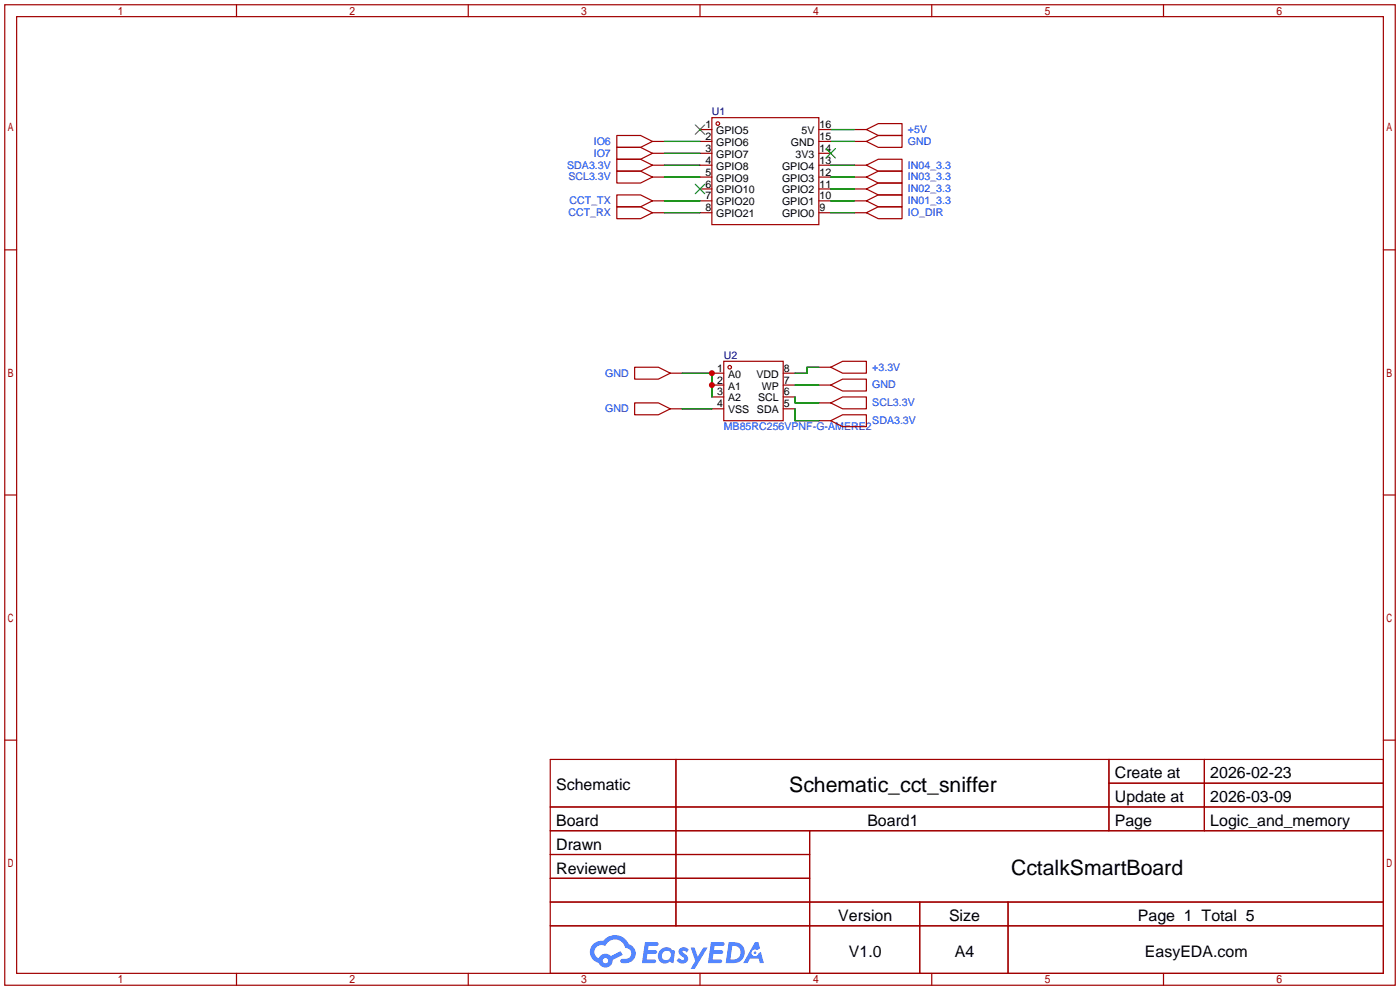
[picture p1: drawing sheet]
<svg xmlns="http://www.w3.org/2000/svg" width="299mm" height="212mm" viewBox="0 0 299 212" stroke-linecap="round" stroke-linejoin="round" font-family="sans-serif">
<g fill="none" stroke="#a10000" stroke-width=".25">
<path d="M1 1h297.2v209.6h-297.2zM3.6 3.6h292.1v204.4h-292.1zM50.5 1v2.6M100.1 1v2.6M149.6 1v2.6M199.1 1v2.6M248.7 1v2.6M1 53.4h2.6M295.7 53.4h2.5M1 105.8h2.6M295.7 105.8h2.5M1 158.2h2.6"/>
<path d="M295.7 158.2h2.5M117.6 162.3h178.1v45.7h-178.1zM117.6 172.5h178.1M117.6 177.5h178.1M144.5 162.3v35.6M173 177.5v30.5M237 162.3v15.2M237 167.4h58.7M257.4 162.3v15.2M117.6 182.6h55.4M117.6 192.8h178.1M117.6 187.7h55.4"/>
<path d="M117.6 197.9h178.1M196.6 192.8v15.2M215.4 192.8v15.2M50.5 208v2.6M100.1 208v2.6M149.6 208v2.6M199.1 208v2.6M248.7 208v2.6"/>
</g>
<g fill="#5487ff">
<path d="M145.3 202.7a1.3 1.3 0 0 1 1.9 .3l-.4 .6a.54 .54 0 0 0-.9-.2l.1 .2a1.34 1.34 0 0 1 .9 1.8 1.47 1.47 0 0 1-2.3-.1l.5-.6 .8 .5a.31 .31 0 0 0 .4-.3 .31 .31 0 0 0-.3-.4 1.12 1.12 0 0 1-.7-1.8z"/>
<path d="M147.6 202.5h.9l.6 2 1.2-2h.9l-2.7 4.6h-.9l1-1.7z"/>
<path d="M137.8 201.4h1.7a1.31 1.31 0 0 1 1.2 .2 .4 .4 0 0 1-.3 .5l-1.8 .1-.1 .9h1.6a.4 .4 0 0 1 .4 .4 .4 .4 0 0 1-.5 .4h-1.6l-.2 1.2h1.4a.46 .46 0 0 1 .5 0 .46 .46 0 0 1 .1 .5l-.4 .2h-2.6z"/>
<path d="M151.9 201.4h1.7a1.32 1.32 0 0 1 1.2 .2 .39 .39 0 0 1-.3 .5l-1.8 .1-.1 .9h1.6a.4 .4 0 0 1 .4 .4 .4 .4 0 0 1-.4 .4h-1.7l-.2 1.2h1.4a.46 .46 0 0 1 .5 0 .46 .46 0 0 1 .1 .5l-.4 .2h-2.6z"/>
<path d="M161.3 201.4h.8l.3 1.3-.6 .4a.75 .75 0 0 0-1.1 .3 .75 .75 0 0 0 .5 1 .75 .75 0 0 0 .9-.7l.5-.2 .6 2.3h-.8l-.3-.9h-1.8l-.5 .9h-1z"/>
<path d="M155.7 201.4l-.6 4.4h1.5a2.27 2.27 0 0 0 2.6-2.2 2.27 2.27 0 0 0-2.7-2.2zM156.5 202.1a1.5 1.5 0 0 1 1.8 1.6 1.5 1.5 0 0 1-1.9 1.4h-.3z"/>
<path d="M141.2 203a1.6 1.6 0 0 0-.3 2.3 1.6 1.6 0 0 0 2.3 .2l.7 .3 .3-2.4-.1-.3-.5-.1a1.58 1.58 0 0 0-2.4 0zM141.8 203.5a.98 .98 0 0 1 1.6 .4 .98 .98 0 0 1-1.1 1.3 .94 .94 0 0 1-.9-.7 .94 .94 0 0 1 .4-1z"/>
<path d="M126.8 201.8a2.37 2.37 0 0 0 1.1 4 1.54 1.54 0 0 0 1.8 1 1.54 1.54 0 0 0 1.2-1.6l2.2-1.1-.5-.8-2 1a1.57 1.57 0 0 0-2.7 .5 1.5 1.5 0 0 1-.7-2.1 1.5 1.5 0 0 1 2.2-.5 2.23 2.23 0 0 1 2.3-1.4 2.23 2.23 0 0 1 2 1.8 1.16 1.16 0 0 1 1.2 1.1 1.16 1.16 0 0 1-1.1 1.2h-.7a.47 .47 0 0 0-.5 .4 .47 .47 0 0 0 .4 .5 2.17 2.17 0 0 0 2.5-.9 2.17 2.17 0 0 0-.3-2.7l-.8-.4a3.2 3.2 0 0 0-5.5-.7l-1.1 .1zM128.8 205.3a.6 .6 0 0 1 1.2 0 .6 .6 0 0 1-1.2 0z"/>
<circle cx="161.4" cy="203.6" r=".28"/>
</g>
<g fill="none" stroke="#a10000" stroke-width=".25">
<path d="M131.8 36.6h5.1l2.5 1.2-2.5 1.3h-5.1zM131.8 34h5.1l2.5 1.3-2.5 1.3h-5.1zM131.8 31.5h5.1l2.5 1.3-2.5 1.2h-5.1zM131.8 29h5.1l2.5 1.2-2.5 1.3h-5.1zM139.4 37.8h2.6M139.4 35.3h2.6M139.4 30.2h2.6M139.4 32.8h2.6M149.6 37.8h2.5M149.6 35.3h2.5M149.6 27.7h2.5M149.6 30.2h2.5"/>
<path d="M149.6 32.8h2.5M152.1 25.1h22.9v22.9h-22.9zM175 37.8h2.5M175 35.3h2.5M175 27.7h2.5M175 30.2h2.5M175 32.8h2.5M182.6 37.8h2.6M182.6 35.3h2.6M182.6 27.7h2.6M182.6 30.2h2.6M185.2 27.7l2.5-1.3h5.1v2.6h-5.1z"/>
<path d="M185.2 30.2l2.5-1.2h5.1v2.5h-5.1zM185.2 37.8l2.5-1.2h5.1v2.5h-5.1zM185.2 35.3l2.5-1.3h5.1v2.6h-5.1zM131.8 44.2h5.1l2.5 1.3-2.5 1.2h-5.1zM131.8 41.7h5.1l2.5 1.2-2.5 1.3h-5.1zM139.4 42.9h2.6M139.4 45.5h2.6M149.6 42.9h2.5M149.6 40.4h2.5M149.6 45.5h2.5M175 42.9h2.5M175 40.4h2.5"/>
<path d="M175 45.5h2.5M182.6 42.9h2.6M182.6 40.4h2.6M182.6 45.5h2.6M185.2 42.9l2.5-1.2h5.1v2.5h-5.1zM185.2 40.4l2.5-1.3h5.1v2.6h-5.1zM185.2 45.5l2.5-1.3h5.1v2.5h-5.1zM135.6 78.5h5.1l2.6 1.3-2.6 1.2h-5.1zM143.3 79.8h2.5M152.1 79.8h2.6M154.7 77.2h12.7v12.7h-12.7zM167.4 79.8h2.5"/>
<path d="M175 78.5h2.5M177.5 78.5l2.6-1.3h5.1v2.6h-5.1zM135.6 86.1h5.1l2.6 1.3-2.6 1.2h-5.1zM143.3 87.4h2.5M152.1 82.3h2.6M152.1 84.8h2.6M152.1 87.4h2.6M167.4 82.3h2.5M167.4 84.8h2.5M167.4 87.4h2.5M175 82.3h2.5M175 86.1h2.5"/>
<path d="M175 89.9h2.5M177.5 86.1l2.6-1.3h5.1v2.6h-5.1zM177.5 89.9l2.6-1.3h5.1v2.6h-5.1zM177.5 82.3l2.6-1.3h5.1v2.6h-5.1z"/>
<circle cx="153.4" cy="26.4" r=".38"/>
<circle cx="156" cy="78.5" r=".38"/>
</g>
<g fill="none" stroke="#008700" stroke-width=".25">
<path d="M142 35.3h7.6M142 37.8h7.6M142 30.2h7.6M142 32.8h7.6M177.5 35.3h5.1M177.5 37.8h5.1M177.5 30.2h5.1M177.5 27.7h5.1M142 45.5h7.6M142 42.9h7.6M177.5 45.5h5.1M177.5 42.9h5.1"/>
<path d="M177.5 40.4h5.1M145.8 79.8h6.3v5M175 78.5h-2.5v1.3h-2.6M145.8 87.4h6.3M169.9 87.4v2.5h5.1M169.9 84.8v1.3h5.1M169.9 82.3h5.1"/>
</g>
<path d="M148.6 26.7l2 2M148.6 39.4l2 2M150.6 26.7l-2 2M150.6 39.4l-2 2M176.5 31.8l2.1 2M178.6 31.8l-2.1 2" fill="none" stroke="#3c3" stroke-width=".25"/>
<g fill="#c00">
<circle cx="152.1" cy="79.8" r=".63"/>
<circle cx="152.1" cy="82.3" r=".63"/>
</g>
<g font-size="4.5">
<text x="168.7" y="169.2">Schematic_cct_sniffer</text>
<text x="216.1" y="187">CctalkSmartBoard</text>
</g>
<g font-size="3.4">
<text x="238.3" y="166.4">Create at</text>
<text x="258.7" y="166.4">2026-02-23</text>
<text x="118.9" y="168.9">Schematic</text>
<text x="238.3" y="171.4">Update at</text>
<text x="258.7" y="171.4">2026-03-09</text>
<text x="118.9" y="176.5">Board</text>
<text x="185.4" y="176.5">Board1</text>
<text x="238.3" y="176.5">Page</text>
<text x="258.7" y="176.5">Logic_and_memory</text>
<text x="118.9" y="181.6">Drawn</text>
<text x="118.9" y="186.7">Reviewed</text>
<text x="179.2" y="196.8">Version</text>
<text x="202.8" y="196.8">Size</text>
<text x="243.2" y="196.8">Page 1 Total 5</text>
<text x="181.4" y="204.5">V1.0</text>
<text x="204.1" y="204.5">A4</text>
<text x="244.7" y="204.5">EasyEDA.com</text>
</g>
<g font-size="2.3">
<text x="150.8" y="27.4">1</text>
<text x="150.8" y="29.9">2</text>
<text x="153.1" y="28.6">GPIO5</text>
<text x="171.3" y="28.6">5V</text>
<text x="175.1" y="29.9">15</text>
<text x="175.1" y="27.4">16</text>
<text x="150.8" y="32.5">3</text>
<text x="150.8" y="35">4</text>
<text x="153.1" y="31.2">GPIO6</text>
<text x="153.1" y="33.7">GPIO7</text>
<text x="169" y="31.2">GND</text>
<text x="170" y="33.7">3V3</text>
<text x="175.1" y="35">13</text>
<text x="175.1" y="32.5">14</text>
<text x="150.8" y="37.5">5</text>
<text x="150.8" y="40.1">6</text>
<text x="153.1" y="36.3">GPIO8</text>
<text x="153.1" y="38.8">GPIO9</text>
<text x="153.1" y="41.3">GPIO10</text>
<text x="167.1" y="41.3">GPIO2</text>
<text x="167.1" y="38.8">GPIO3</text>
<text x="167.1" y="36.3">GPIO4</text>
<text x="175.1" y="40.1">11</text>
<text x="175.1" y="37.5">12</text>
<text x="150.8" y="42.6">7</text>
<text x="150.8" y="45.2">8</text>
<text x="153.1" y="43.9">GPIO20</text>
<text x="153.1" y="46.4">GPIO21</text>
<text x="167.1" y="46.4">GPIO0</text>
<text x="167.1" y="43.9">GPIO1</text>
<text x="175.1" y="45.2">9</text>
<text x="175.1" y="42.6">10</text>
<text x="153.3" y="82">2</text>
<text x="153.3" y="79.4">1</text>
<text x="155.6" y="83.3">A1</text>
<text x="155.6" y="80.7">A0</text>
<text x="161.7" y="80.7">VDD</text>
<text x="162.8" y="83.3">WP</text>
<text x="167.5" y="79.4">8</text>
<text x="167.5" y="82">7</text>
<text x="153.3" y="87.1">4</text>
<text x="153.3" y="84.5">3</text>
<text x="155.6" y="88.3">VSS</text>
<text x="155.6" y="85.8">A2</text>
<text x="161.8" y="88.3">SDA</text>
<text x="162" y="85.8">SCL</text>
<text x="167.5" y="84.5">6</text>
<text x="167.5" y="87.1">5</text>
</g>
<g font-size="2.3" fill="#000080">
<text x="152.1" y="24.6">U1</text>
<text x="154.7" y="76.7">U2</text>
</g>
<g font-size="2.3" fill="#00f">
<text x="194.1" y="28.4">+5V</text>
<text x="126.9" y="33.5">IO7</text>
<text x="126.9" y="31">IO6</text>
<text x="194.1" y="31">GND</text>
<text x="121.2" y="36">SDA3.3V</text>
<text x="121.5" y="38.6">SCL3.3V</text>
<text x="194.1" y="38.6">IN03_3.3</text>
<text x="194.1" y="41.1">IN02_3.3</text>
<text x="194.1" y="36">IN04_3.3</text>
<text x="121.5" y="46.2">CCT_RX</text>
<text x="121.7" y="43.7">CCT_TX</text>
<text x="194.1" y="43.7">IN01_3.3</text>
<text x="194.1" y="46.2">IO_DIR</text>
<text x="129.3" y="80.5">GND</text>
<text x="186.4" y="79.2">+3.3V</text>
<text x="186.4" y="83">GND</text>
<text x="129.3" y="88.1">GND</text>
<text x="186.4" y="86.8">SCL3.3V</text>
<text x="154.7" y="91.9">MB85RC256VPNF-G-AMERE2</text>
<text x="186.4" y="90.6">SDA3.3V</text>
</g>
</svg>
